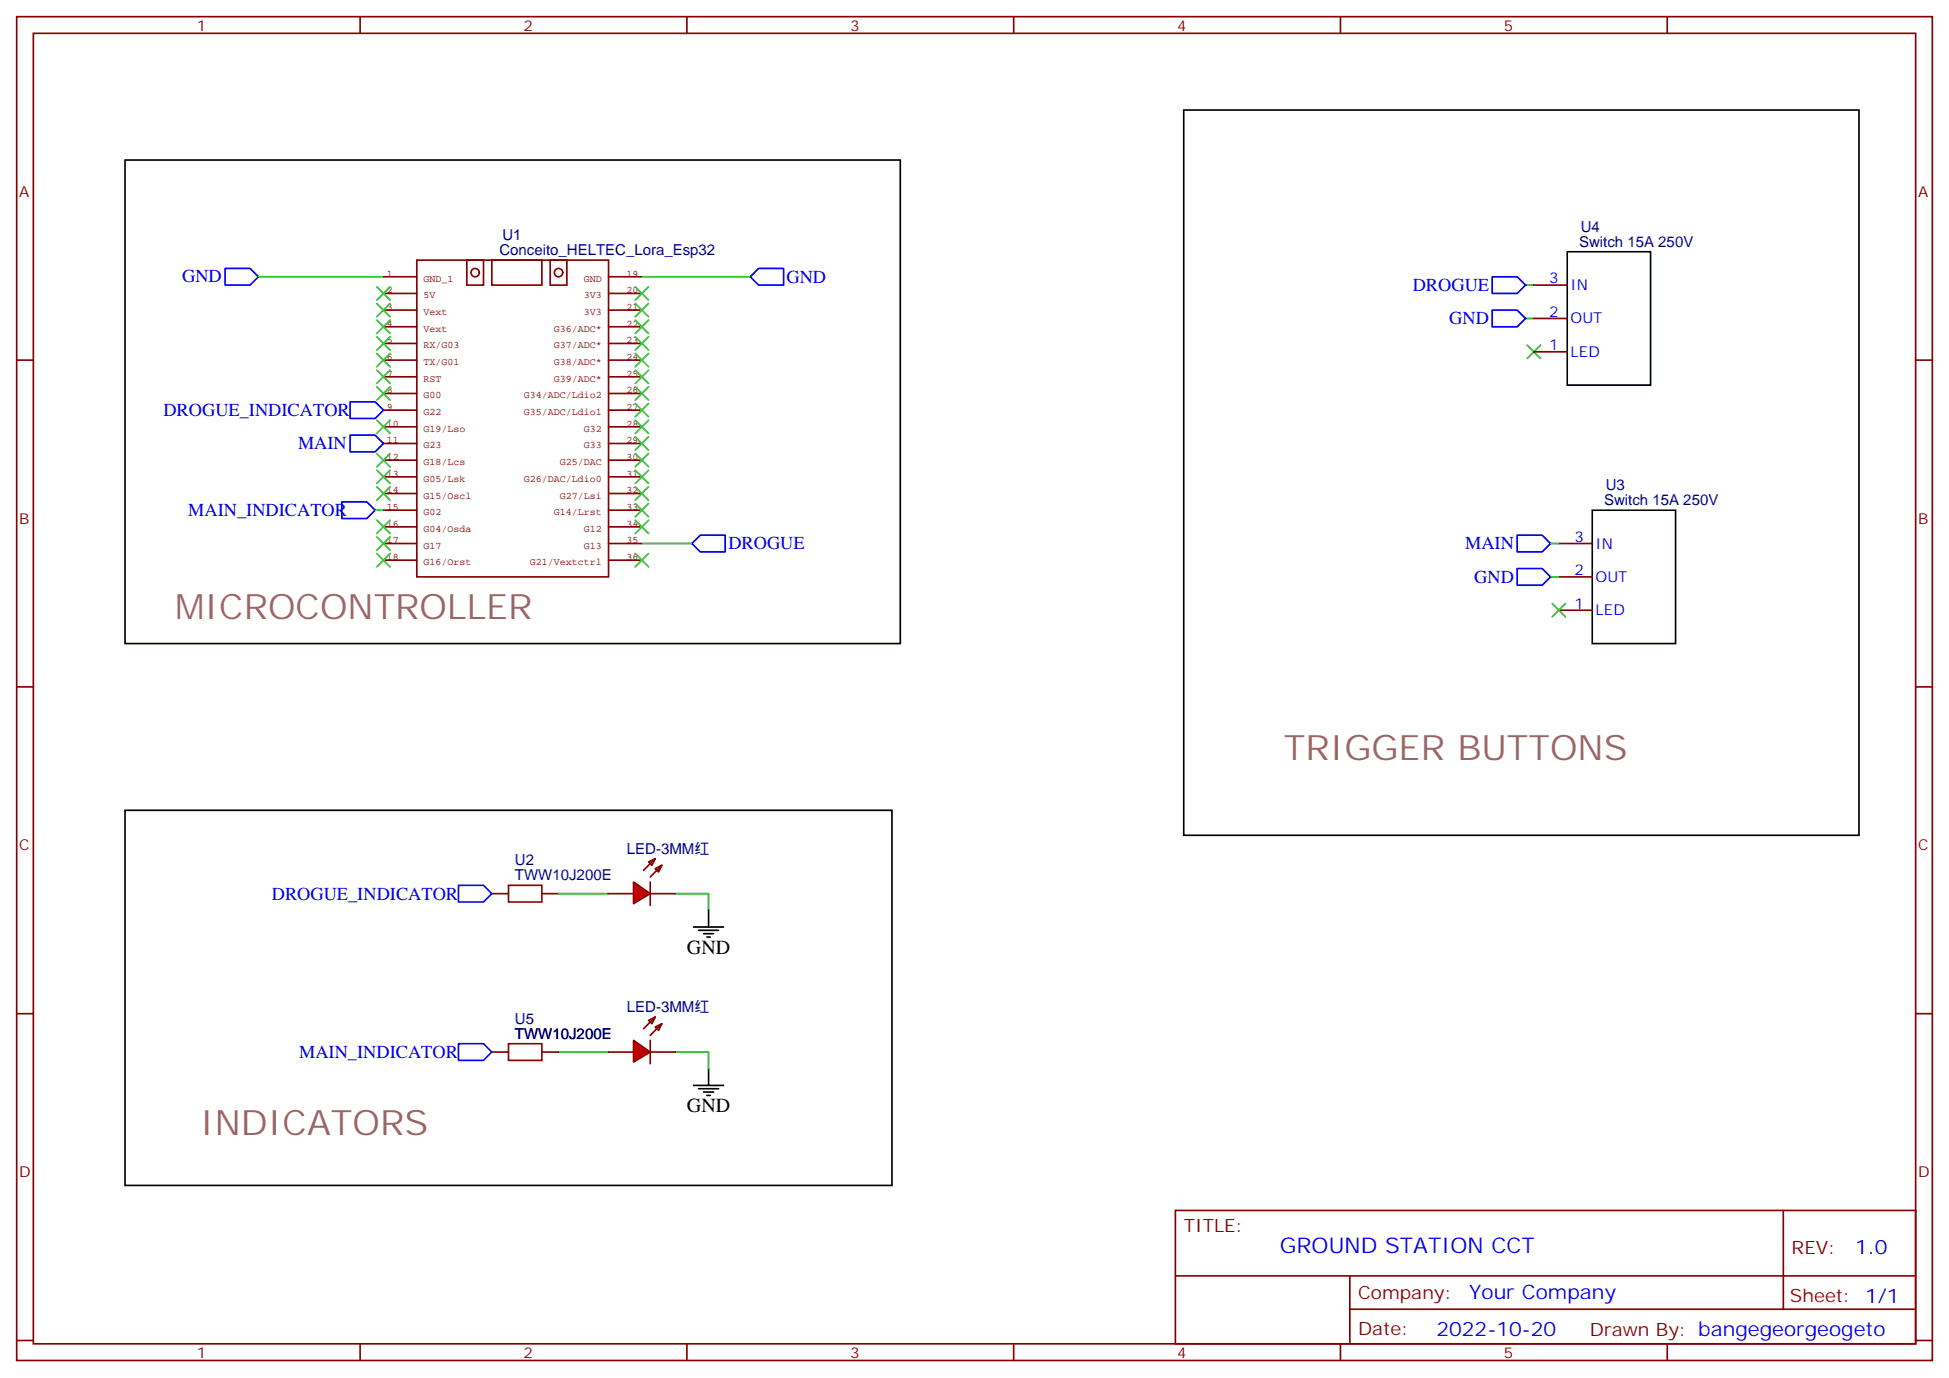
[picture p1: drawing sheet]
<svg xmlns="http://www.w3.org/2000/svg" width="412mm" height="292mm" viewBox="0 0 412 292" stroke-linecap="round" stroke-linejoin="round" font-family="sans-serif">
<g fill="none" stroke="#870000" stroke-width=".35">
<path d="M3.5 3.5h405.4v284.4h-405.4zM7.1 7.1h398.2v277.2h-398.2zM76.2 3.5v3.6M145.3 3.5v3.6M214.5 3.5v3.6M283.6 3.5v3.6M352.8 3.5v3.6M3.5 76.2h3.6M405.3 76.2h3.6M329.8 115h7.1M329.8 129.1h7.1M329.8 122.1h7.1"/>
<path d="M3.5 145.3h3.6M405.3 145.3h3.6M104.1 189.1h3.5M114.7 189.1h3.5M137.6 186.6v5M3.5 214.5h3.6M405.3 214.5h3.6M248.7 256.1h156.6v28.2h-156.6zM377.3 256.1v20.9M248.7 270h156.5M285.6 277h119.6M285.6 270v14.1"/>
<path d="M3.5 283.6h3.6M76.2 284.3v3.6M145.3 284.3v3.6M214.5 284.3v3.6M283.6 284.3v3.6M352.8 284.3v3.6M405.3 283.6h3.6"/>
</g>
<g fill="none" stroke="#850000" stroke-width=".35">
<path d="M81.1 58.6h7.1M88.2 55h40.6v67.1h-40.6zM98.8 55h3.5v5.3h-3.5zM101.4 57.7a.88 .88 0 0 0-1.2-.8 .88 .88 0 0 0-.3 1.4 .88 .88 0 0 0 1.5-.3v-.3M104.1 55h10.6v5.3h-10.6zM116.4 55h3.5v5.3h-3.5zM119.1 57.7a.88 .88 0 0 0-1.3-.8 .88 .88 0 0 0-.2 1.4 .88 .88 0 0 0 1.4-.3l.1-.3M128.8 58.6h7M81.1 62.1h7.1M81.1 65.6h7.1M81.1 69.1h7.1M81.1 72.7h7.1"/>
<path d="M81.1 76.2h7.1M81.1 79.7h7.1M128.8 62.1h7M128.8 65.6h7M128.8 69.1h7M128.8 72.7h7M128.8 76.2h7M128.8 79.7h7M81.1 90.3h7.1M81.1 93.8h7.1M81.1 97.4h7.1M81.1 83.3h7.1"/>
<path d="M81.1 86.8h7.1M128.8 90.3h7M128.8 93.8h7M128.8 97.4h7M128.8 83.3h7M128.8 86.8h7M81.1 100.9h7.1M81.1 104.4h7.1M81.1 108h7.1M81.1 111.5h7.1M81.1 115h7.1M81.1 118.5h7.1"/>
<path d="M128.8 100.9h7M128.8 104.4h7M128.8 108h7M128.8 111.5h7M128.8 115h7M128.8 118.5h7"/>
</g>
<path d="M47.6 56.8h5.3l1.8 1.8-1.8 1.7h-5.3zM158.7 58.6l1.8-1.8h5.3v3.5h-5.3zM74.1 92.1h5.3l1.7 1.7-1.7 1.8h-5.3zM321 113.2h5.3l1.8 1.8-1.8 1.8h-5.3zM321 120.3h5.3l1.8 1.8-1.8 1.7h-5.3z" fill="none" stroke="#00f" stroke-width=".35"/>
<path d="M336.9 108h17.6v28.2h-17.6zM146.8 196.1h6.3M147.8 196.8h4.2M148.9 197.6h2.1M149.6 198.3h.7M149.9 192.6v3.5" fill="none" stroke="#000" stroke-width=".35"/>
<path d="M54.7 58.6h26.4M328.1 115h1.7M328.1 122.1h1.7M118.2 189.1h10.6M142.9 189.1h7v3.5" fill="none" stroke="#008700" stroke-width=".35"/>
<g fill="none" stroke="#3c3" stroke-width=".35">
<path d="M79.7 60.7l2.8 2.8M79.7 64.2l2.8 2.8M79.7 67.7l2.8 2.9M79.7 71.3l2.8 2.8M79.7 74.8l2.8 2.8M79.7 78.3l2.8 2.8M82.5 60.7l-2.8 2.8M82.5 64.2l-2.8 2.8M82.5 67.7l-2.8 2.9M82.5 71.3l-2.8 2.8M82.5 74.8l-2.8 2.8M82.5 78.3l-2.8 2.8"/>
<path d="M134.4 60.7l2.8 2.8M134.4 64.2l2.8 2.8M134.4 67.7l2.8 2.9M134.4 71.3l2.8 2.8M134.4 74.8l2.8 2.8M134.4 78.3l2.8 2.8M137.2 60.7l-2.8 2.8M137.2 64.2l-2.8 2.8M137.2 67.7l-2.8 2.9M137.2 71.3l-2.8 2.8M137.2 74.8l-2.8 2.8M137.2 78.3l-2.8 2.8"/>
<path d="M79.7 81.8l2.8 2.9M79.7 88.9l2.8 2.8M79.7 96l2.8 2.8M79.7 99.5l2.8 2.8M82.5 81.8l-2.8 2.9M82.5 88.9l-2.8 2.8M82.5 96l-2.8 2.8M82.5 99.5l-2.8 2.8M134.4 81.8l2.8 2.9M134.4 85.4l2.8 2.8M134.4 88.9l2.8 2.8M134.4 92.4l2.8 2.8"/>
<path d="M134.4 96l2.8 2.8M134.4 99.5l2.8 2.8M137.2 81.8l-2.8 2.9M137.2 85.4l-2.8 2.8M137.2 88.9l-2.8 2.8M137.2 92.4l-2.8 2.8M137.2 96l-2.8 2.8M137.2 99.5l-2.8 2.8M79.7 103l2.8 2.8M79.7 110.1l2.8 2.8M79.7 113.6l2.8 2.8M79.7 117.1l2.8 2.8"/>
<path d="M82.5 103l-2.8 2.8M82.5 110.1l-2.8 2.8M82.5 113.6l-2.8 2.8M82.5 117.1l-2.8 2.8M134.4 117.1l2.8 2.8M134.4 106.5l2.8 2.9M134.4 103l2.8 2.8M137.2 117.1l-2.8 2.8M137.2 106.5l-2.8 2.9M137.2 103l-2.8 2.8"/>
</g>
<path d="M107.6 187.3h7.1v3.6h-7.1z" fill="none" stroke="#a10000" stroke-width=".35"/>
<path d="M134.1 186.6l3.5 2.5-3.5 2.1z" fill="#f00" stroke="#870000" stroke-width=".35"/>
<path d="M324.6 74.4h7M324.6 67.4h7M324.6 60.3h7M128.8 189.1h5.3M137.2 182.4l1.4-.7-.7 1.4zM137.6 189.1h5.3M138.6 183.8l1.5-.7-.8 1.4zM138.6 181.7l-2.4 2.5M140.1 183.1l-2.5 2.5M137.6 220.1v5" fill="none" stroke="#870000" stroke-width=".35"/>
<path d="M315.7 58.6h5.3l1.8 1.7-1.8 1.8h-5.3zM315.7 65.6h5.3l1.8 1.8-1.8 1.7h-5.3zM146.4 115l1.8-1.8h5.3v3.6h-5.3zM97 187.3h5.3l1.8 1.8-1.8 1.8h-5.3zM97 220.8h5.3l1.8 1.8-1.8 1.8h-5.3z" fill="none" stroke="#00f" stroke-width=".35"/>
<path d="M135.8 58.6h22.9M322.8 67.4h1.8M322.8 60.3h1.8M135.8 115h10.6" fill="none" stroke="#008700" stroke-width=".35"/>
<path d="M323.1 73l2.9 2.8M326 73l-2.9 2.8M328.4 127.7l2.9 2.8M331.3 127.7l-2.9 2.8" fill="none" stroke="#3c3" stroke-width=".35"/>
<path d="M331.6 53.3h17.6v28.2h-17.6z" fill="none" stroke="#000" stroke-width=".35"/>
<path d="M134.1 220.1l3.5 2.5-3.5 2.1z" fill="#f00" stroke="#870000" stroke-width=".35"/>
<path d="M137.2 215.9l1.4-.7-.7 1.4zM138.6 217.3l1.5-.7-.8 1.4zM138.6 215.2l-2.4 2.5M140.1 216.6l-2.5 2.5M104.1 222.6h3.5M114.7 222.6h3.5M128.8 222.6h5.3M137.6 222.6h5.3" fill="none" stroke="#870000" stroke-width=".35"/>
<path d="M26.5 33.9h164v102.3h-164zM250.5 23.3h142.8v153.4h-142.8zM26.5 171.4h162.2v79.4h-162.2zM146.8 229.7h6.3M147.8 230.4h4.2M148.9 231.1h2.1M149.6 231.8h.7M149.9 226.1v3.6" fill="none" stroke="#000" stroke-width=".35"/>
<path d="M79.4 108h1.7M118.2 222.6h10.6M142.9 222.6h7v3.5" fill="none" stroke="#008700" stroke-width=".35"/>
<path d="M107.6 220.8h7.1v3.6h-7.1z" fill="none" stroke="#a10000" stroke-width=".35"/>
<path d="M74.1 85h5.3l1.7 1.8-1.7 1.7h-5.3zM72.3 106.2h5.3l1.8 1.8-1.8 1.7h-5.3z" fill="none" stroke="#00f" stroke-width=".35"/>
<path d="M134.4 110.1l2.8 2.8M137.2 110.1l-2.8 2.8" fill="none" stroke="#3c3" stroke-width=".35"/>
<g font-size="7.4" fill="#966">
<text x="37" y="130.9">MICROCONTROLLER</text>
<text x="271.6" y="160.9">TRIGGER BUTTONS</text>
<text x="42.3" y="240.2">INDICATORS</text>
</g>
<text font-size="4.6" fill="#00f" x="270.8" y="265.1">GROUND STATION CCT</text>
<g font-size="4.2">
<text x="145.3" y="201.8">GND</text>
<text x="145.3" y="235.3">GND</text>
</g>
<g font-size="4.2" fill="#00f">
<text x="392.5" y="265.4">1.0</text>
<text x="310.9" y="274.9">Your Company</text>
<text x="304" y="282.7">2022-10-20</text>
</g>
<g font-size="3.9" fill="#00f">
<text x="38.5" y="59.7">GND</text>
<text x="166.4" y="59.9">GND</text>
<text x="298.9" y="61.6">DROGUE</text>
<text x="306.6" y="68.6">GND</text>
<text x="34.6" y="88.1">DROGUE_INDICATOR</text>
<text x="63.1" y="95.1">MAIN</text>
<text x="39.8" y="109.3">MAIN_INDICATOR</text>
<text x="154.1" y="116.1">DROGUE</text>
<text x="310" y="116.2">MAIN</text>
<text x="311.9" y="123.3">GND</text>
<text x="57.5" y="190.4">DROGUE_INDICATOR</text>
<text x="63.3" y="223.9">MAIN_INDICATOR</text>
</g>
<g font-size="3.9" fill="#800">
<text x="250.5" y="260.7">TITLE:</text>
<text x="379.1" y="265.4">REV:</text>
<text x="287.4" y="274.9">Company:</text>
<text x="378.7" y="275.5">Sheet: 1/1</text>
<text x="287.4" y="282.6">Date:</text>
<text x="336.4" y="282.7">Drawn By: bangegeorgeogeto</text>
</g>
<g font-size="3.2" fill="#800">
<text x="41.6" y="6.5">1</text>
<text x="110.8" y="6.5">2</text>
<text x="179.9" y="6.5">3</text>
<text x="249.1" y="6.5">4</text>
<text x="318.2" y="6.5">5</text>
<text x="4.1" y="41.6">A</text>
<text x="405.9" y="41.6">A</text>
<text x="4.1" y="110.8">B</text>
<text x="405.9" y="110.8">B</text>
<text x="4.1" y="179.9">C</text>
<text x="405.9" y="179.9">C</text>
<text x="4.1" y="249.1">D</text>
<text x="405.9" y="249.1">D</text>
<text x="41.6" y="287.3">1</text>
<text x="110.8" y="287.3">2</text>
<text x="179.9" y="287.3">3</text>
<text x="249.1" y="287.3">4</text>
<text x="318.2" y="287.3">5</text>
</g>
<g font-size="3.2" fill="#000080">
<text x="105.7" y="54">Conceito_HELTEC_Lora_Esp32</text>
<text x="106.3" y="50.9">U1</text>
<text x="334.1" y="52.2">Switch 15A 250V</text>
<text x="334.5" y="49">U4</text>
<text x="339.4" y="106.9">Switch 15A 250V</text>
<text x="339.8" y="103.7">U3</text>
<text x="109" y="183.1">U2</text>
<text x="132.6" y="180.6">LED-3MM红</text>
<text x="109" y="186.3">TWW10J200E</text>
<text x="132.6" y="214.1">LED-3MM红</text>
<text x="109" y="219.8">TWW10J200E</text>
<text x="109" y="216.6">U5</text>
</g>
<g font-size="3.2" fill="#00f">
<text x="327.8" y="60">3</text>
<text x="332.3" y="61.4">IN</text>
<text x="327.8" y="67">2</text>
<text x="332.3" y="68.4">OUT</text>
<text x="327.8" y="74.1">1</text>
<text x="332.3" y="75.5">LED</text>
<text x="333.1" y="114.7">3</text>
<text x="337.6" y="116.1">IN</text>
<text x="333.1" y="121.7">2</text>
<text x="337.6" y="123.1">OUT</text>
<text x="333.1" y="128.8">1</text>
<text x="337.6" y="130.2">LED</text>
</g>
<g font-size="2.1" fill="#840000">
<text x="81.8" y="58.5">1</text>
<text x="89.6" y="59.6">GND_1</text>
<text x="123.5" y="59.6">GND</text>
<text x="132.6" y="58.5">19</text>
<text x="81.8" y="62.1">2</text>
<text x="81.8" y="65.6">3</text>
<text x="89.6" y="63.1">5V</text>
<text x="123.5" y="63.1">3V3</text>
<text x="132.6" y="62.1">20</text>
<text x="132.6" y="65.6">21</text>
<text x="81.8" y="69.1">4</text>
<text x="89.6" y="66.7">Vext</text>
<text x="89.6" y="70.2">Vext</text>
<text x="117.2" y="70.2">G36/ADC*</text>
<text x="123.5" y="66.7">3V3</text>
<text x="132.6" y="69.1">22</text>
<text x="81.8" y="72.6">5</text>
<text x="81.8" y="76.2">6</text>
<text x="89.6" y="73.7">RX/G03</text>
<text x="89.6" y="77.3">TX/G01</text>
<text x="117.2" y="73.7">G37/ADC*</text>
<text x="117.2" y="77.3">G38/ADC*</text>
<text x="132.6" y="72.6">23</text>
<text x="132.6" y="76.2">24</text>
<text x="81.8" y="79.7">7</text>
<text x="81.8" y="83.2">8</text>
<text x="89.6" y="80.8">RST</text>
<text x="117.2" y="80.8">G39/ADC*</text>
<text x="132.6" y="79.7">25</text>
<text x="132.6" y="83.2">26</text>
<text x="81.8" y="86.7">9</text>
<text x="89.6" y="84.3">G00</text>
<text x="89.6" y="87.8">G22</text>
<text x="110.8" y="84.3">G34/ADC/Ldio2</text>
<text x="110.8" y="87.8">G35/ADC/Ldio1</text>
<text x="132.6" y="86.7">27</text>
<text x="81.8" y="90.3">10</text>
<text x="81.8" y="93.8">11</text>
<text x="89.6" y="91.4">G19/Lso</text>
<text x="89.6" y="94.9">G23</text>
<text x="123.5" y="91.4">G32</text>
<text x="123.5" y="94.9">G33</text>
<text x="132.6" y="90.3">28</text>
<text x="132.6" y="93.8">29</text>
<text x="81.8" y="97.3">12</text>
<text x="81.8" y="100.9">13</text>
<text x="89.6" y="98.4">G18/Lcs</text>
<text x="89.6" y="102">G05/Lsk</text>
<text x="110.8" y="102">G26/DAC/Ldio0</text>
<text x="118.5" y="98.4">G25/DAC</text>
<text x="132.6" y="97.3">30</text>
<text x="132.6" y="100.9">31</text>
<text x="81.8" y="104.4">14</text>
<text x="81.8" y="107.9">15</text>
<text x="89.6" y="105.5">G15/Oscl</text>
<text x="118.5" y="105.5">G27/Lsi</text>
<text x="132.6" y="104.4">32</text>
<text x="132.6" y="107.9">33</text>
<text x="81.8" y="111.4">16</text>
<text x="89.6" y="109">G02</text>
<text x="89.6" y="112.5">G04/Osda</text>
<text x="117.2" y="109">G14/Lrst</text>
<text x="123.5" y="112.5">G12</text>
<text x="132.6" y="111.4">34</text>
<text x="81.8" y="115">17</text>
<text x="81.8" y="118.5">18</text>
<text x="89.6" y="116.1">G17</text>
<text x="89.6" y="119.6">G16/Orst</text>
<text x="112.1" y="119.6">G21/Vextctrl</text>
<text x="123.5" y="116.1">G13</text>
<text x="132.6" y="115">35</text>
<text x="132.6" y="118.5">36</text>
</g>
</svg>
